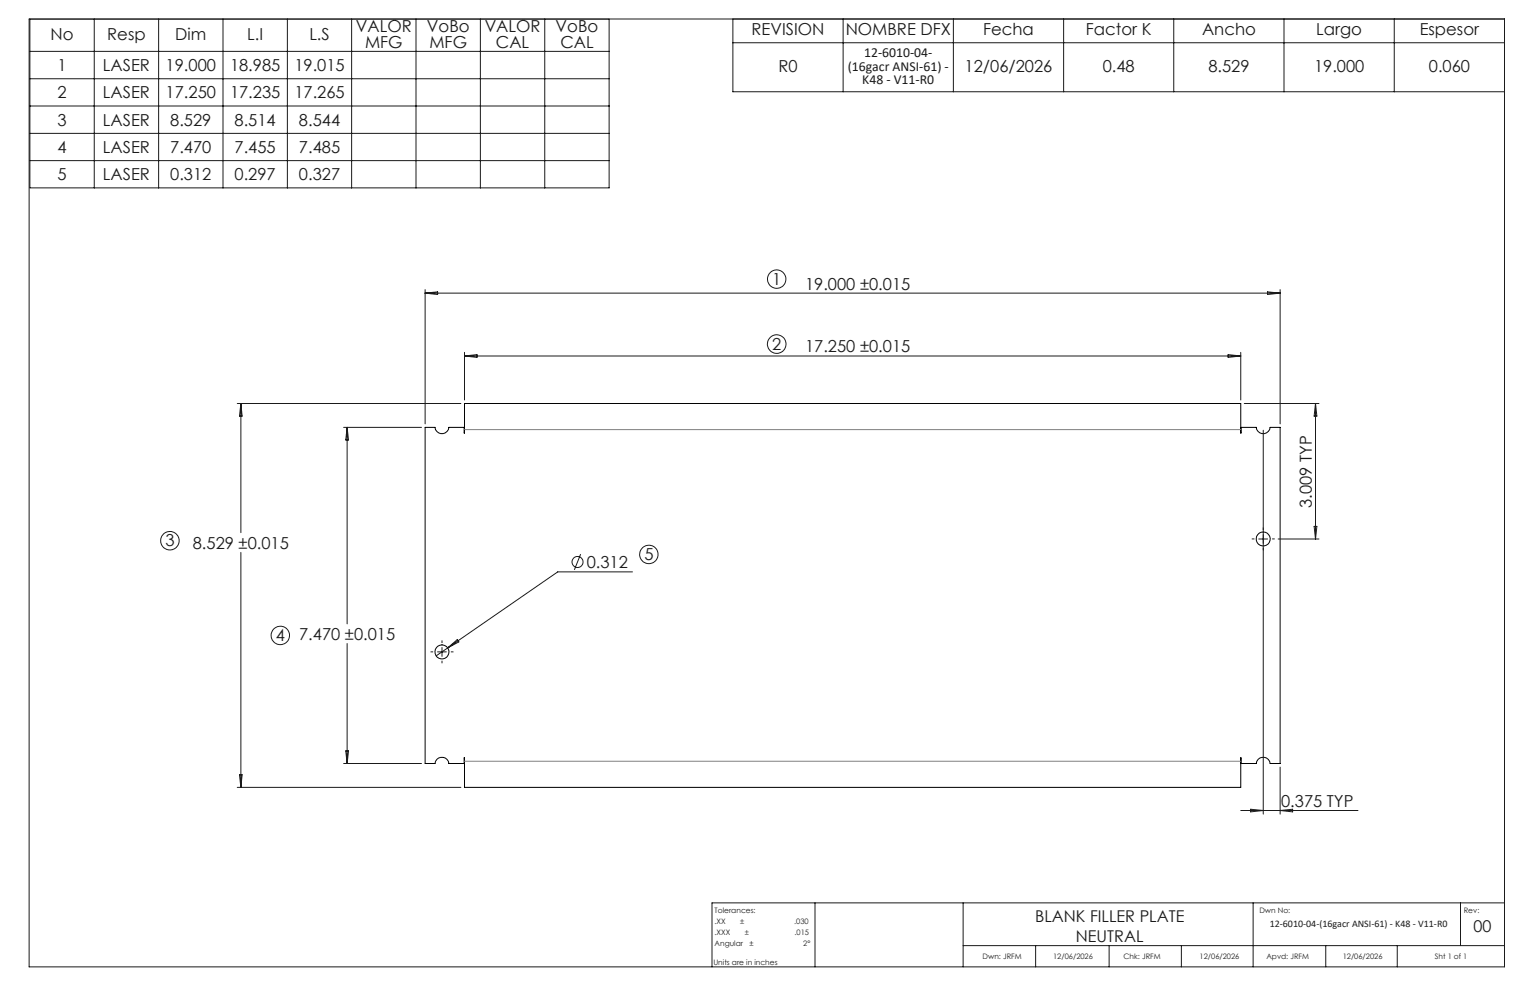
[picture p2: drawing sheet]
<svg xmlns="http://www.w3.org/2000/svg" width="432mm" height="279mm" viewBox="0 0 432 279" stroke-linecap="round" stroke-linejoin="round" font-family="sans-serif">
<g fill="none" stroke="#000" stroke-width=".28">
<path d="M120 120.6h2.8a1.97 1.97 0 0 0 1.9 1.8 1.97 1.97 0 0 0 2-1.8h4.3l.1 1.6v-8.3h219.1v8.3v-1.6h4.3a1.97 1.97 0 0 0 2 1.8 1.97 1.97 0 0 0 2-1.8h2.8v94.9h-2.8a1.97 1.97 0 0 0-2-1.8 1.97 1.97 0 0 0-2 1.8h-4.3v-1.6v8.3h-219.1v-8.3l-.1 1.6h-4.3a1.97 1.97 0 0 0-2-1.8 1.97 1.97 0 0 0-1.9 1.8h-2.8z"/>
<circle cx="356.5" cy="152.1" r="1.98"/>
<circle cx="124.7" cy="184" r="1.98"/>
</g>
<g fill="none" stroke="#191924" stroke-width=".28">
<path d="M8.2 5.4h416.4v267.5h-416.4zM8.4 5.4v47.6h163.5v-47.6M8.4 14.5h163.5M26.6 5.4v47.6M44.8 5.4v47.6M62.9 5.4v47.6M81.1 5.4v47.6M99.2 5.4v47.6M117.4 5.4v47.6M135.6 5.4v47.6M153.7 5.4v47.6M206.8 5.4v20.5h217.8"/>
<path d="M206.8 12.1h217.8M237.9 5.4v20.5M269.1 5.4v20.5M300.2 5.4v20.5M331.3 5.4v20.5M362.4 5.4v20.5M393.5 5.4v20.5M8.4 22.2h163.5M8.4 29.9h163.5M8.4 37.6h163.5M8.4 45.3h163.5M120 81.7v37.9"/>
<path d="M120 82.7h241.3M120 82.7l3.5-.3v.7zM131.1 99.4v13.5M350.2 99.4v13.5M357.7 82.4l3.6 .3-3.6 .4zM361.3 81.7v37.9M67 113.9h63.1M68 113.9v36.4M68 113.9l.3 3.5h-.7zM131.1 100.5h219.1M131.1 100.5l3.5-.4v.8zM346.6 100.1l3.6 .4-3.6 .4z"/>
<path d="M351.2 113.9h21.1M371.3 113.9l.4 3.5h-.8zM371.3 113.9v38.2M97 120.6h22M98 120.6v55.5M98 120.6l.4 3.6h-.8zM356.5 121.4v108.4M68 155.9v66.3M163.9 156.4l-1.8 4.4M355.2 152.1h2.6M360.7 152.1h11.6M370.9 148.6h.8l-.4 3.5z"/>
<path d="M178.5 161.4h-21.1l-31 21.4M98 181.6v33.9M123.5 184h2.5M124.7 182.7v2.5M126.4 182.8l-3.3 2.3M126.4 182.8l2.6-2.3 .5 .7zM67.6 218.7h.7l-.3 3.5zM97 215.5h22M97.6 211.9h.8l-.4 3.6zM361.3 216.5v13.3M67 222.2h63.1M350.2 228.7h33.1"/>
<path d="M353 228.4l3.5 .3-3.5 .4zM361.3 228.7l3.5-.3v.7zM230 254.8v18.1M271.8 254.8v18.1M353.7 254.8v18.1M412.2 254.8v12.1M424.6 254.8h-223.7v18.1M271.8 266.9h152.8M292.3 266.9v6M313 266.9v6M333.4 266.9v6M374.2 266.9v6"/>
<path d="M394.3 266.9v6"/>
<circle cx="219.2" cy="78.8" r="2.6"/>
<circle cx="219.2" cy="97.1" r="2.63"/>
<circle cx="47.9" cy="152.6" r="2.61"/>
<circle cx="163" cy="158.6" r="1.55"/>
<circle cx="183.1" cy="156.5" r="2.59"/>
<circle cx="79.1" cy="179.3" r="2.59"/>
</g>
<path d="M354 152.1h-.7M356.5 154.6v.7M356.5 149.6v-.7M359 152.1h.8M122.2 184h-.7M124.7 186.5v.7M124.7 181.5v-.8M127.2 184h.8" fill="none" stroke="#191924" stroke-width=".28" stroke-dasharray="15.2 1.3 1.3 1.3" stroke-linecap="butt"/>
<path d="M131.1 121.2h219.1M131.1 214.8h219.1" fill="none" stroke="#808080" stroke-width=".28"/>
<g font-size="4.7" fill="#191924">
<text x="14.3" y="11.2">No</text>
<text x="30.3" y="11.2">Resp</text>
<text x="49.5" y="11.2">Dim</text>
<text x="69.8" y="11.2">L.I</text>
<text x="87.3" y="11.2">L.S</text>
<text x="100.5" y="8.9">VALOR</text>
<text x="120.5" y="8.9">VoBo</text>
<text x="136.8" y="8.9">VALOR</text>
<text x="156.8" y="8.9">VoBo</text>
<text x="212.1" y="9.9">REVISION</text>
<text x="238.7" y="9.9">NOMBRE DFX</text>
<text x="277.5" y="9.9">Fecha</text>
<text x="306.5" y="9.9">Factor K</text>
<text x="339.2" y="9.9">Ancho</text>
<text x="371.5" y="9.9">Largo</text>
<text x="400.7" y="9.9">Espesor</text>
<text x="103" y="13.4">MFG</text>
<text x="121.2" y="13.4">MFG</text>
<text x="140" y="13.4">CAL</text>
<text x="158.1" y="13.4">CAL</text>
<text x="16.2" y="20">1</text>
<text x="29.1" y="20">LASER</text>
<text x="46.7" y="20">19.000</text>
<text x="64.9" y="20">18.985</text>
<text x="83.1" y="20">19.015</text>
<text x="219.7" y="20.2">R0</text>
<text x="272.2" y="20.2">12/06/2026</text>
<text x="311.2" y="20.2">0.48</text>
<text x="341" y="20.2">8.529</text>
<text x="370.8" y="20.2">19.000</text>
<text x="403.2" y="20.2">0.060</text>
<text x="16.2" y="27.7">2</text>
<text x="29.1" y="27.7">LASER</text>
<text x="46.7" y="27.7">17.250</text>
<text x="64.9" y="27.7">17.235</text>
<text x="83.1" y="27.7">17.265</text>
<text x="16.2" y="35.4">3</text>
<text x="29.1" y="35.4">LASER</text>
<text x="48" y="35.4">8.529</text>
<text x="66.2" y="35.4">8.514</text>
<text x="84.4" y="35.4">8.544</text>
<text x="16.2" y="43.1">4</text>
<text x="29.1" y="43.1">LASER</text>
<text x="48" y="43.1">7.470</text>
<text x="66.2" y="43.1">7.455</text>
<text x="84.4" y="43.1">7.485</text>
<text x="16.2" y="50.9">5</text>
<text x="29.1" y="50.9">LASER</text>
<text x="48" y="50.9">0.312</text>
<text x="66.2" y="50.9">0.297</text>
<text x="84.4" y="50.9">0.327</text>
<text x="217.9" y="80.4">1</text>
<text x="227.2" y="81.7">19.000 ±0.015</text>
<text x="217.9" y="98.7">2</text>
<text x="227.2" y="99.4">17.250 ±0.015</text>
<text x="370.3" y="143.3" transform="rotate(-90 370.3 143.3)">3.009 TYP</text>
<text x="46.7" y="154.2">3</text>
<text x="54.4" y="154.8">8.529 ±0.015</text>
<text x="165.6" y="160.3">0.312</text>
<text x="181.9" y="158.1">5</text>
<text x="77.9" y="180.9">4</text>
<text x="84.4" y="180.6">7.470 ±0.015</text>
<text x="361.6" y="227.7">0.375 TYP</text>
</g>
<g font-size="4.6" fill="#191924">
<text x="292.1" y="260.2">BLANK FILLER PLATE</text>
<text x="415.9" y="263">00</text>
<text x="303.6" y="265.8">NEUTRAL</text>
</g>
<g font-size="3.9" fill="#191924">
<text x="243.9" y="16.1">12-6010-04-</text>
<text x="239.2" y="19.9">(16gacr ANSI-61) -</text>
<text x="243.4" y="23.8">K48 - V11-R0</text>
</g>
<text font-size="2.8" fill="#191924" x="358.3" y="261.5">12-6010-04-(16gacr ANSI-61) - K48 - V11-R0</text>
<g font-size="2.1" fill="#191924">
<text x="201.7" y="257.6">Tolerances:</text>
<text x="355.4" y="257.8">Dwn No:</text>
<text x="413.1" y="257.8">Rev:</text>
<text x="201.7" y="260.7">.XX</text>
<text x="201.7" y="263.9">.XXX</text>
<text x="208.9" y="260.7">±</text>
<text x="210.2" y="263.9">±</text>
<text x="224.1" y="260.7">.030</text>
<text x="224.3" y="263.9">.015</text>
<text x="201.7" y="267">Angular</text>
<text x="211.5" y="267">±</text>
<text x="226.7" y="267">2°</text>
<text x="201.3" y="272.3">Units are in inches</text>
<text x="277.3" y="270.7">Dwn: JRFM</text>
<text x="297.2" y="270.7">12/06/2026</text>
<text x="317.1" y="270.7">Chk: JRFM</text>
<text x="338.6" y="270.7">12/06/2026</text>
<text x="357.4" y="270.7">Apvd: JRFM</text>
<text x="378.9" y="270.7">12/06/2026</text>
<text x="404.9" y="270.7">Sht 1 of 1</text>
</g>
</svg>
